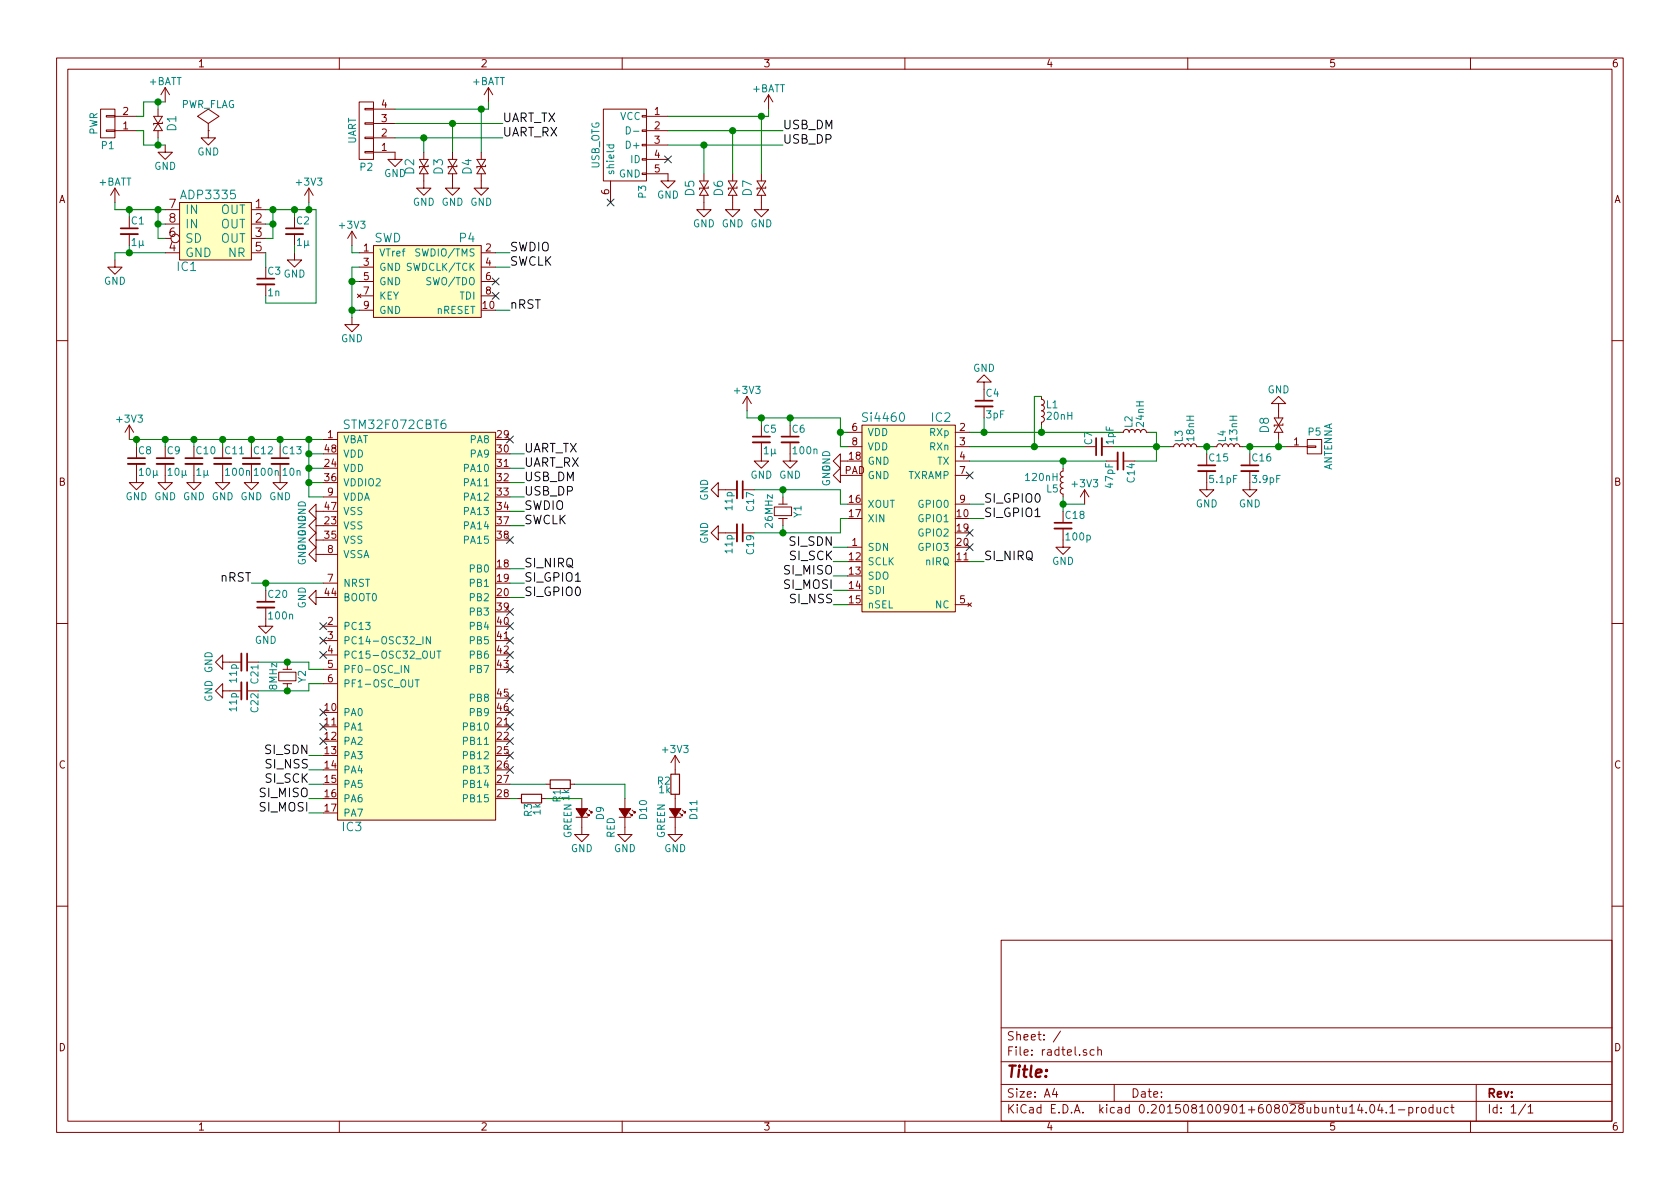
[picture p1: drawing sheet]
EESchema Schematic File Version 2
LIBS:power
LIBS:device
LIBS:transistors
LIBS:conn
LIBS:linear
LIBS:regul
LIBS:74xx
LIBS:cmos4000
LIBS:adc-dac
LIBS:memory
LIBS:xilinx
LIBS:microcontrollers
LIBS:dsp
LIBS:microchip
LIBS:analog_switches
LIBS:motorola
LIBS:texas
LIBS:intel
LIBS:audio
LIBS:interface
LIBS:digital-audio
LIBS:philips
LIBS:display
LIBS:cypress
LIBS:siliconi
LIBS:opto
LIBS:atmel
LIBS:contrib
LIBS:valves
LIBS:adp3335
LIBS:cga0402mlc-12g
LIBS:stm32f072cbt6
LIBS:swd
LIBS:si4460
EELAYER 25 0
EELAYER END
$Descr A4 11693 8268
encoding utf-8
Sheet 1 1
Title ""
Date ""
Rev ""
Comp ""
Comment1 ""
Comment2 ""
Comment3 ""
Comment4 ""
$EndDescr
$Comp
L SWD P4
U 1 1
P 3000 1950
F 0 "P4" H 3250 2250 60  0000 C CNN
F 1 "SWD" H 2700 2250 60  0000 C CNN
F 2 "radtel:FTSH-105-01-F-D-K" H 3350 1750 60  0001 C CNN
F 3 "" H 3350 1750 60  0000 C CNN
	1    3000 1950
	1    0    0    -1  
$EndComp
$Comp
L USB_OTG P3
U 1 1
P 4350 1000
F 0 "P3" H 4675 875 50  0000 C CNN
F 1 "USB_OTG" H 4350 1200 50  0000 C CNN
F 2 "radtel:USB3065" V 4300 900 60  0001 C CNN
F 3 "" V 4300 900 60  0000 C CNN
	1    4350 1000
	0    -1   1    0   
$EndComp
$Comp
L Si4460 IC2
U 1 1
P 5900 3000
F 0 "IC2" H 6550 3100 60  0000 C CNN
F 1 "Si4460" H 6150 3100 60  0000 C CNN
F 2 "radtel:Si4460" H 5900 3000 60  0001 C CNN
F 3 "" H 5900 3000 60  0000 C CNN
	1    5900 3000
	1    0    0    -1  
$EndComp
$Comp
L CONN_01X04 P2
U 1 1
P 2550 900
F 0 "P2" H 2550 1150 50  0000 C CNN
F 1 "UART" V 2650 900 50  0000 C CNN
F 2 "radtel:S04B-PASK-2" H 2550 900 60  0001 C CNN
F 3 "" H 2550 900 60  0000 C CNN
	1    2550 900 
	-1   0    0    1   
$EndComp
$Comp
L CONN_01X02 P1
U 1 1
P 750 850
F 0 "P1" H 750 1000 50  0000 C CNN
F 1 "PWR" V 850 850 50  0000 C CNN
F 2 "radtel:S02B-PASK-2" H 750 850 60  0001 C CNN
F 3 "" H 750 850 60  0000 C CNN
	1    750  850 
	-1   0    0    1   
$EndComp
$Comp
L ADP3335 IC1
U 1 1
P 1500 1550
F 0 "IC1" H 1300 1250 60  0000 C CNN
F 1 "ADP3335" H 1450 1750 60  0000 C CNN
F 2 "radtel:MSOP8" H 1900 1150 60  0001 C CNN
F 3 "" H 1900 1150 60  0000 C CNN
	1    1500 1550
	1    0    0    -1  
$EndComp
$Comp
L Led_Small D9
U 1 1
P 4050 5650
F 0 "D9" H 4000 5775 50  0000 L CNN
F 1 "GREEN" H 3875 5550 50  0000 L CNN
F 2 "radtel:LED0603" V 4050 5650 60  0001 C CNN
F 3 "" V 4050 5650 60  0000 C CNN
	1    4050 5650
	0    1    -1   0   
$EndComp
$Comp
L Led_Small D10
U 1 1
P 4350 5650
F 0 "D10" H 4300 5775 50  0000 L CNN
F 1 "RED" H 4175 5550 50  0000 L CNN
F 2 "radtel:LED0603" V 4350 5650 60  0001 C CNN
F 3 "" V 4350 5650 60  0000 C CNN
	1    4350 5650
	0    1    -1   0   
$EndComp
$Comp
L Led_Small D11
U 1 1
P 4700 5650
F 0 "D11" H 4650 5775 50  0000 L CNN
F 1 "GREEN" H 4525 5550 50  0000 L CNN
F 2 "radtel:LED0603" V 4700 5650 60  0001 C CNN
F 3 "" V 4700 5650 60  0000 C CNN
	1    4700 5650
	0    1    -1   0   
$EndComp
$Comp
L C_Small C8
U 1 1
P 950 3200
F 0 "C8" H 960 3270 50  0000 L CNN
F 1 "10µ" H 960 3120 50  0000 L CNN
F 2 "radtel:C0603" H 950 3200 60  0001 C CNN
F 3 "" H 950 3200 60  0000 C CNN
	1    950  3200
	1    0    0    -1  
$EndComp
$Comp
L C_Small C9
U 1 1
P 1150 3200
F 0 "C9" H 1160 3270 50  0000 L CNN
F 1 "10µ" H 1160 3120 50  0000 L CNN
F 2 "radtel:C0603" H 1150 3200 60  0001 C CNN
F 3 "" H 1150 3200 60  0000 C CNN
	1    1150 3200
	1    0    0    -1  
$EndComp
$Comp
L C_Small C10
U 1 1
P 1350 3200
F 0 "C10" H 1360 3270 50  0000 L CNN
F 1 "1µ" H 1360 3120 50  0000 L CNN
F 2 "radtel:C0603" H 1350 3200 60  0001 C CNN
F 3 "" H 1350 3200 60  0000 C CNN
	1    1350 3200
	1    0    0    -1  
$EndComp
$Comp
L C_Small C11
U 1 1
P 1550 3200
F 0 "C11" H 1560 3270 50  0000 L CNN
F 1 "100n" H 1560 3120 50  0000 L CNN
F 2 "radtel:C0603" H 1550 3200 60  0001 C CNN
F 3 "" H 1550 3200 60  0000 C CNN
	1    1550 3200
	1    0    0    -1  
$EndComp
$Comp
L C_Small C12
U 1 1
P 1750 3200
F 0 "C12" H 1760 3270 50  0000 L CNN
F 1 "100n" H 1760 3120 50  0000 L CNN
F 2 "radtel:C0603" H 1750 3200 60  0001 C CNN
F 3 "" H 1750 3200 60  0000 C CNN
	1    1750 3200
	1    0    0    -1  
$EndComp
$Comp
L C_Small C13
U 1 1
P 1950 3200
F 0 "C13" H 1960 3270 50  0000 L CNN
F 1 "10n" H 1960 3120 50  0000 L CNN
F 2 "radtel:C0603" H 1950 3200 60  0001 C CNN
F 3 "" H 1950 3200 60  0000 C CNN
	1    1950 3200
	1    0    0    -1  
$EndComp
$Comp
L +BATT #PWR01
U 1 1
P 1150 700
F 0 "#PWR01" H 1150 550 50  0001 C CNN
F 1 "+BATT" H 1150 840 50  0000 C CNN
F 2 "" H 1150 700 60  0000 C CNN
F 3 "" H 1150 700 60  0000 C CNN
	1    1150 700 
	1    0    0    -1  
$EndComp
$Comp
L +BATT #PWR02
U 1 1
P 5350 750
F 0 "#PWR02" H 5350 600 50  0001 C CNN
F 1 "+BATT" H 5350 890 50  0000 C CNN
F 2 "" H 5350 750 60  0000 C CNN
F 3 "" H 5350 750 60  0000 C CNN
	1    5350 750 
	1    0    0    -1  
$EndComp
$Comp
L GND #PWR03
U 1 1
P 1150 1000
F 0 "#PWR03" H 1150 750 50  0001 C CNN
F 1 "GND" H 1150 850 50  0000 C CNN
F 2 "" H 1150 1000 60  0000 C CNN
F 3 "" H 1150 1000 60  0000 C CNN
	1    1150 1000
	1    0    0    -1  
$EndComp
$Comp
L +3V3 #PWR04
U 1 1
P 900 3050
F 0 "#PWR04" H 900 2900 50  0001 C CNN
F 1 "+3V3" H 900 3190 50  0000 C CNN
F 2 "" H 900 3050 60  0000 C CNN
F 3 "" H 900 3050 60  0000 C CNN
	1    900  3050
	1    0    0    -1  
$EndComp
$Comp
L CGA0402MLC-12G D3
U 1 1
P 3150 1050
F 0 "D3" H 3250 950 60  0000 C CNN
F 1 "CGA0402MLC-12G" H 3250 1160 60  0001 C CNN
F 2 "radtel:R0603" H 3150 1050 60  0001 C CNN
F 3 "" H 3150 1050 60  0000 C CNN
	1    3150 1050
	0    1    1    0   
$EndComp
$Comp
L CGA0402MLC-12G D4
U 1 1
P 3350 1050
F 0 "D4" H 3450 950 60  0000 C CNN
F 1 "CGA0402MLC-12G" H 3450 1160 60  0001 C CNN
F 2 "radtel:R0603" H 3350 1050 60  0001 C CNN
F 3 "" H 3350 1050 60  0000 C CNN
	1    3350 1050
	0    1    1    0   
$EndComp
$Comp
L CGA0402MLC-12G D1
U 1 1
P 1100 950
F 0 "D1" H 1200 850 60  0000 C CNN
F 1 "CGA0402MLC-12G" H 1200 1060 60  0001 C CNN
F 2 "radtel:R0603" H 1100 950 60  0001 C CNN
F 3 "" H 1100 950 60  0000 C CNN
	1    1100 950 
	0    -1   -1   0   
$EndComp
$Comp
L CGA0402MLC-12G D8
U 1 1
P 8900 2850
F 0 "D8" H 9000 2750 60  0000 C CNN
F 1 "CGA0402MLC-12G" H 9000 2960 60  0001 C CNN
F 2 "radtel:R0603" H 8900 2850 60  0001 C CNN
F 3 "" H 8900 2850 60  0000 C CNN
	1    8900 2850
	0    1    1    0   
$EndComp
$Comp
L CGA0402MLC-12G D6
U 1 1
P 5100 1200
F 0 "D6" H 5200 1100 60  0000 C CNN
F 1 "CGA0402MLC-12G" H 5200 1310 60  0001 C CNN
F 2 "radtel:R0603" H 5100 1200 60  0001 C CNN
F 3 "" H 5100 1200 60  0000 C CNN
	1    5100 1200
	0    1    1    0   
$EndComp
$Comp
L CGA0402MLC-12G D7
U 1 1
P 5300 1200
F 0 "D7" H 5400 1100 60  0000 C CNN
F 1 "CGA0402MLC-12G" H 5400 1310 60  0001 C CNN
F 2 "radtel:R0603" H 5300 1200 60  0001 C CNN
F 3 "" H 5300 1200 60  0000 C CNN
	1    5300 1200
	0    1    1    0   
$EndComp
$Comp
L CGA0402MLC-12G D5
U 1 1
P 4900 1200
F 0 "D5" H 5000 1100 60  0000 C CNN
F 1 "CGA0402MLC-12G" H 5000 1310 60  0001 C CNN
F 2 "radtel:R0603" H 4900 1200 60  0001 C CNN
F 3 "" H 4900 1200 60  0000 C CNN
	1    4900 1200
	0    1    1    0   
$EndComp
$Comp
L Crystal_Small Y2
U 1 1
P 2000 4700
F 0 "Y2" H 2000 4800 50  0000 C CNN
F 1 "8MHz" H 2000 4600 50  0000 C CNN
F 2 "radtel:XTAL50x32" H 2000 4700 60  0001 C CNN
F 3 "" H 2000 4700 60  0000 C CNN
	1    2000 4700
	0    1    1    0   
$EndComp
$Comp
L Crystal_Small Y1
U 1 1
P 5450 3550
F 0 "Y1" H 5450 3650 50  0000 C CNN
F 1 "26MHz" H 5450 3450 50  0000 C CNN
F 2 "radtel:XTAL50x32" H 5450 3550 60  0001 C CNN
F 3 "" H 5450 3550 60  0000 C CNN
	1    5450 3550
	0    1    1    0   
$EndComp
$Comp
L C_Small C1
U 1 1
P 900 1600
F 0 "C1" H 910 1670 50  0000 L CNN
F 1 "1µ" H 910 1520 50  0000 L CNN
F 2 "radtel:C0603" H 900 1600 60  0001 C CNN
F 3 "" H 900 1600 60  0000 C CNN
	1    900  1600
	1    0    0    -1  
$EndComp
$Comp
L +BATT #PWR05
U 1 1
P 800 1400
F 0 "#PWR05" H 800 1250 50  0001 C CNN
F 1 "+BATT" H 800 1540 50  0000 C CNN
F 2 "" H 800 1400 60  0000 C CNN
F 3 "" H 800 1400 60  0000 C CNN
	1    800  1400
	1    0    0    -1  
$EndComp
$Comp
L GND #PWR06
U 1 1
P 800 1800
F 0 "#PWR06" H 800 1550 50  0001 C CNN
F 1 "GND" H 800 1650 50  0000 C CNN
F 2 "" H 800 1800 60  0000 C CNN
F 3 "" H 800 1800 60  0000 C CNN
	1    800  1800
	1    0    0    -1  
$EndComp
$Comp
L +3V3 #PWR07
U 1 1
P 2150 1400
F 0 "#PWR07" H 2150 1250 50  0001 C CNN
F 1 "+3V3" H 2150 1540 50  0000 C CNN
F 2 "" H 2150 1400 60  0000 C CNN
F 3 "" H 2150 1400 60  0000 C CNN
	1    2150 1400
	1    0    0    -1  
$EndComp
$Comp
L C_Small C2
U 1 1
P 2050 1600
F 0 "C2" H 2060 1670 50  0000 L CNN
F 1 "1µ" H 2060 1520 50  0000 L CNN
F 2 "radtel:C0603" H 2050 1600 60  0001 C CNN
F 3 "" H 2050 1600 60  0000 C CNN
	1    2050 1600
	1    0    0    -1  
$EndComp
$Comp
L GND #PWR08
U 1 1
P 2050 1750
F 0 "#PWR08" H 2050 1500 50  0001 C CNN
F 1 "GND" H 2050 1600 50  0000 C CNN
F 2 "" H 2050 1750 60  0000 C CNN
F 3 "" H 2050 1750 60  0000 C CNN
	1    2050 1750
	1    0    0    -1  
$EndComp
$Comp
L C_Small C3
U 1 1
P 1850 1950
F 0 "C3" H 1860 2020 50  0000 L CNN
F 1 "1n" H 1860 1870 50  0000 L CNN
F 2 "radtel:C0603" H 1850 1950 60  0001 C CNN
F 3 "" H 1850 1950 60  0000 C CNN
	1    1850 1950
	1    0    0    -1  
$EndComp
$Comp
L GND #PWR09
U 1 1
P 2750 1050
F 0 "#PWR09" H 2750 800 50  0001 C CNN
F 1 "GND" H 2750 900 50  0000 C CNN
F 2 "" H 2750 1050 60  0000 C CNN
F 3 "" H 2750 1050 60  0000 C CNN
	1    2750 1050
	1    0    0    -1  
$EndComp
$Comp
L +BATT #PWR010
U 1 1
P 3400 700
F 0 "#PWR010" H 3400 550 50  0001 C CNN
F 1 "+BATT" H 3400 840 50  0000 C CNN
F 2 "" H 3400 700 60  0000 C CNN
F 3 "" H 3400 700 60  0000 C CNN
	1    3400 700 
	1    0    0    -1  
$EndComp
$Comp
L CGA0402MLC-12G D2
U 1 1
P 2950 1050
F 0 "D2" H 3050 950 60  0000 C CNN
F 1 "CGA0402MLC-12G" H 3050 1160 60  0001 C CNN
F 2 "radtel:R0603" H 2950 1050 60  0001 C CNN
F 3 "" H 2950 1050 60  0000 C CNN
	1    2950 1050
	0    1    1    0   
$EndComp
$Comp
L GND #PWR011
U 1 1
P 2950 1250
F 0 "#PWR011" H 2950 1000 50  0001 C CNN
F 1 "GND" H 2950 1100 50  0000 C CNN
F 2 "" H 2950 1250 60  0000 C CNN
F 3 "" H 2950 1250 60  0000 C CNN
	1    2950 1250
	1    0    0    -1  
$EndComp
$Comp
L GND #PWR012
U 1 1
P 3150 1250
F 0 "#PWR012" H 3150 1000 50  0001 C CNN
F 1 "GND" H 3150 1100 50  0000 C CNN
F 2 "" H 3150 1250 60  0000 C CNN
F 3 "" H 3150 1250 60  0000 C CNN
	1    3150 1250
	1    0    0    -1  
$EndComp
$Comp
L GND #PWR013
U 1 1
P 3350 1250
F 0 "#PWR013" H 3350 1000 50  0001 C CNN
F 1 "GND" H 3350 1100 50  0000 C CNN
F 2 "" H 3350 1250 60  0000 C CNN
F 3 "" H 3350 1250 60  0000 C CNN
	1    3350 1250
	1    0    0    -1  
$EndComp
Text Label 3500 850  0    60   ~ 0
UART_TX
Text Label 3500 950  0    60   ~ 0
UART_RX
NoConn ~ 4650 1100
NoConn ~ 4250 1400
$Comp
L GND #PWR014
U 1 1
P 4650 1200
F 0 "#PWR014" H 4650 950 50  0001 C CNN
F 1 "GND" H 4650 1050 50  0000 C CNN
F 2 "" H 4650 1200 60  0000 C CNN
F 3 "" H 4650 1200 60  0000 C CNN
	1    4650 1200
	1    0    0    -1  
$EndComp
$Comp
L GND #PWR015
U 1 1
P 4900 1400
F 0 "#PWR015" H 4900 1150 50  0001 C CNN
F 1 "GND" H 4900 1250 50  0000 C CNN
F 2 "" H 4900 1400 60  0000 C CNN
F 3 "" H 4900 1400 60  0000 C CNN
	1    4900 1400
	1    0    0    -1  
$EndComp
$Comp
L GND #PWR016
U 1 1
P 5100 1400
F 0 "#PWR016" H 5100 1150 50  0001 C CNN
F 1 "GND" H 5100 1250 50  0000 C CNN
F 2 "" H 5100 1400 60  0000 C CNN
F 3 "" H 5100 1400 60  0000 C CNN
	1    5100 1400
	1    0    0    -1  
$EndComp
$Comp
L GND #PWR017
U 1 1
P 5300 1400
F 0 "#PWR017" H 5300 1150 50  0001 C CNN
F 1 "GND" H 5300 1250 50  0000 C CNN
F 2 "" H 5300 1400 60  0000 C CNN
F 3 "" H 5300 1400 60  0000 C CNN
	1    5300 1400
	1    0    0    -1  
$EndComp
Text Label 5450 900  0    60   ~ 0
USB_DM
Text Label 5450 1000 0    60   ~ 0
USB_DP
$Comp
L C_Small C21
U 1 1
P 1700 4600
F 0 "C21" H 1710 4670 50  0000 L CNN
F 1 "11p" H 1710 4520 50  0000 L CNN
F 2 "radtel:C0603" H 1700 4600 60  0001 C CNN
F 3 "" H 1700 4600 60  0000 C CNN
	1    1700 4600
	0    1    1    0   
$EndComp
$Comp
L C_Small C22
U 1 1
P 1700 4800
F 0 "C22" H 1710 4870 50  0000 L CNN
F 1 "11p" H 1710 4720 50  0000 L CNN
F 2 "radtel:C0603" H 1700 4800 60  0001 C CNN
F 3 "" H 1700 4800 60  0000 C CNN
	1    1700 4800
	0    1    1    0   
$EndComp
$Comp
L GND #PWR018
U 1 1
P 1600 4600
F 0 "#PWR018" H 1600 4350 50  0001 C CNN
F 1 "GND" H 1600 4450 50  0000 C CNN
F 2 "" H 1600 4600 60  0000 C CNN
F 3 "" H 1600 4600 60  0000 C CNN
	1    1600 4600
	0    1    1    0   
$EndComp
NoConn ~ 2250 4550
NoConn ~ 2250 4450
NoConn ~ 2250 4350
$Comp
L GND #PWR019
U 1 1
P 2250 4150
F 0 "#PWR019" H 2250 3900 50  0001 C CNN
F 1 "GND" H 2250 4000 50  0000 C CNN
F 2 "" H 2250 4150 60  0000 C CNN
F 3 "" H 2250 4150 60  0000 C CNN
	1    2250 4150
	0    1    1    0   
$EndComp
$Comp
L C_Small C20
U 1 1
P 1850 4200
F 0 "C20" H 1860 4270 50  0000 L CNN
F 1 "100n" H 1860 4120 50  0000 L CNN
F 2 "radtel:C0603" H 1850 4200 60  0001 C CNN
F 3 "" H 1850 4200 60  0000 C CNN
	1    1850 4200
	1    0    0    -1  
$EndComp
$Comp
L GND #PWR020
U 1 1
P 1850 4300
F 0 "#PWR020" H 1850 4050 50  0001 C CNN
F 1 "GND" H 1850 4150 50  0000 C CNN
F 2 "" H 1850 4300 60  0000 C CNN
F 3 "" H 1850 4300 60  0000 C CNN
	1    1850 4300
	1    0    0    -1  
$EndComp
$Comp
L R_Small R3
U 1 1
P 3700 5550
F 0 "R3" H 3730 5570 50  0000 L CNN
F 1 "1k" H 3730 5510 50  0000 L CNN
F 2 "radtel:R0603" H 3700 5550 60  0001 C CNN
F 3 "" H 3700 5550 60  0000 C CNN
	1    3700 5550
	0    -1   1    0   
$EndComp
$Comp
L R_Small R1
U 1 1
P 3900 5450
F 0 "R1" H 3930 5470 50  0000 L CNN
F 1 "1k" H 3930 5410 50  0000 L CNN
F 2 "radtel:R0603" H 3900 5450 60  0001 C CNN
F 3 "" H 3900 5450 60  0000 C CNN
	1    3900 5450
	0    -1   1    0   
$EndComp
$Comp
L R_Small R2
U 1 1
P 4700 5450
F 0 "R2" H 4730 5470 50  0000 L CNN
F 1 "1k" H 4730 5410 50  0000 L CNN
F 2 "radtel:R0603" H 4700 5450 60  0001 C CNN
F 3 "" H 4700 5450 60  0000 C CNN
	1    4700 5450
	-1   0    0    -1  
$EndComp
$Comp
L GND #PWR021
U 1 1
P 4350 5750
F 0 "#PWR021" H 4350 5500 50  0001 C CNN
F 1 "GND" H 4350 5600 50  0000 C CNN
F 2 "" H 4350 5750 60  0000 C CNN
F 3 "" H 4350 5750 60  0000 C CNN
	1    4350 5750
	-1   0    0    -1  
$EndComp
$Comp
L GND #PWR022
U 1 1
P 4050 5750
F 0 "#PWR022" H 4050 5500 50  0001 C CNN
F 1 "GND" H 4050 5600 50  0000 C CNN
F 2 "" H 4050 5750 60  0000 C CNN
F 3 "" H 4050 5750 60  0000 C CNN
	1    4050 5750
	-1   0    0    -1  
$EndComp
$Comp
L +3V3 #PWR023
U 1 1
P 4700 5350
F 0 "#PWR023" H 4700 5200 50  0001 C CNN
F 1 "+3V3" H 4700 5490 50  0000 C CNN
F 2 "" H 4700 5350 60  0000 C CNN
F 3 "" H 4700 5350 60  0000 C CNN
	1    4700 5350
	-1   0    0    -1  
$EndComp
$Comp
L GND #PWR024
U 1 1
P 4700 5750
F 0 "#PWR024" H 4700 5500 50  0001 C CNN
F 1 "GND" H 4700 5600 50  0000 C CNN
F 2 "" H 4700 5750 60  0000 C CNN
F 3 "" H 4700 5750 60  0000 C CNN
	1    4700 5750
	-1   0    0    -1  
$EndComp
Text Label 3650 3350 0    60   ~ 0
USB_DM
Text Label 3650 3450 0    60   ~ 0
USB_DP
Text Label 3650 3150 0    60   ~ 0
UART_TX
Text Label 3650 3250 0    60   ~ 0
UART_RX
Text Label 2150 5350 2    60   ~ 0
SI_NSS
Text Label 2150 5450 2    60   ~ 0
SI_SCK
Text Label 2150 5550 2    60   ~ 0
SI_MISO
Text Label 2150 5650 2    60   ~ 0
SI_MOSI
Text Label 5800 4200 2    60   ~ 0
SI_NSS
Text Label 5800 3900 2    60   ~ 0
SI_SCK
Text Label 5800 4000 2    60   ~ 0
SI_MISO
Text Label 5800 4100 2    60   ~ 0
SI_MOSI
Text Label 5800 3800 2    60   ~ 0
SI_SDN
Text Label 2150 5250 2    60   ~ 0
SI_SDN
Text Label 6850 3500 0    60   ~ 0
SI_GPIO0
Text Label 6850 3600 0    60   ~ 0
SI_GPIO1
Text Label 6850 3900 0    60   ~ 0
SI_NIRQ
NoConn ~ 6750 3700
NoConn ~ 6750 3800
Text Label 3650 4150 0    60   ~ 0
SI_GPIO0
Text Label 3650 4050 0    60   ~ 0
SI_GPIO1
Text Label 3650 3950 0    60   ~ 0
SI_NIRQ
Text Label 3650 3550 0    60   ~ 0
SWDIO
Text Label 3650 3650 0    60   ~ 0
SWCLK
Text Label 3550 1750 0    60   ~ 0
SWDIO
Text Label 3550 1850 0    60   ~ 0
SWCLK
NoConn ~ 3450 1950
NoConn ~ 3450 2050
Text Label 1750 4050 2    60   ~ 0
nRST
Text Label 3550 2150 0    60   ~ 0
nRST
$Comp
L +3V3 #PWR025
U 1 1
P 2450 1700
F 0 "#PWR025" H 2450 1550 50  0001 C CNN
F 1 "+3V3" H 2450 1840 50  0000 C CNN
F 2 "" H 2450 1700 60  0000 C CNN
F 3 "" H 2450 1700 60  0000 C CNN
	1    2450 1700
	1    0    0    -1  
$EndComp
$Comp
L GND #PWR026
U 1 1
P 2450 2200
F 0 "#PWR026" H 2450 1950 50  0001 C CNN
F 1 "GND" H 2450 2050 50  0000 C CNN
F 2 "" H 2450 2200 60  0000 C CNN
F 3 "" H 2450 2200 60  0000 C CNN
	1    2450 2200
	1    0    0    -1  
$EndComp
NoConn ~ 3550 3050
NoConn ~ 3550 3750
NoConn ~ 3550 4250
NoConn ~ 3550 4350
NoConn ~ 3550 4450
NoConn ~ 3550 4550
NoConn ~ 3550 4650
NoConn ~ 3550 4850
NoConn ~ 3550 4950
NoConn ~ 3550 5050
NoConn ~ 3550 5150
NoConn ~ 3550 5250
NoConn ~ 3550 5350
$Comp
L C_Small C17
U 1 1
P 5150 3400
F 0 "C17" H 5160 3470 50  0000 L CNN
F 1 "11p" H 5160 3320 50  0000 L CNN
F 2 "radtel:C0603" H 5150 3400 60  0001 C CNN
F 3 "" H 5150 3400 60  0000 C CNN
	1    5150 3400
	0    1    1    0   
$EndComp
$Comp
L C_Small C19
U 1 1
P 5150 3700
F 0 "C19" H 5160 3770 50  0000 L CNN
F 1 "11p" H 5160 3620 50  0000 L CNN
F 2 "radtel:C0603" H 5150 3700 60  0001 C CNN
F 3 "" H 5150 3700 60  0000 C CNN
	1    5150 3700
	0    1    1    0   
$EndComp
$Comp
L C_Small C6
U 1 1
P 5500 3050
F 0 "C6" H 5510 3120 50  0000 L CNN
F 1 "100n" H 5510 2970 50  0000 L CNN
F 2 "radtel:C0603" H 5500 3050 60  0001 C CNN
F 3 "" H 5500 3050 60  0000 C CNN
	1    5500 3050
	1    0    0    -1  
$EndComp
$Comp
L C_Small C5
U 1 1
P 5300 3050
F 0 "C5" H 5310 3120 50  0000 L CNN
F 1 "1µ" H 5310 2970 50  0000 L CNN
F 2 "radtel:C0603" H 5300 3050 60  0001 C CNN
F 3 "" H 5300 3050 60  0000 C CNN
	1    5300 3050
	1    0    0    -1  
$EndComp
$Comp
L GND #PWR027
U 1 1
P 5050 3700
F 0 "#PWR027" H 5050 3450 50  0001 C CNN
F 1 "GND" H 5050 3550 50  0000 C CNN
F 2 "" H 5050 3700 60  0000 C CNN
F 3 "" H 5050 3700 60  0000 C CNN
	1    5050 3700
	0    1    1    0   
$EndComp
$Comp
L GND #PWR028
U 1 1
P 5050 3400
F 0 "#PWR028" H 5050 3150 50  0001 C CNN
F 1 "GND" H 5050 3250 50  0000 C CNN
F 2 "" H 5050 3400 60  0000 C CNN
F 3 "" H 5050 3400 60  0000 C CNN
	1    5050 3400
	0    1    1    0   
$EndComp
$Comp
L GND #PWR029
U 1 1
P 5900 3300
F 0 "#PWR029" H 5900 3050 50  0001 C CNN
F 1 "GND" H 5900 3150 50  0000 C CNN
F 2 "" H 5900 3300 60  0000 C CNN
F 3 "" H 5900 3300 60  0000 C CNN
	1    5900 3300
	0    1    1    0   
$EndComp
$Comp
L GND #PWR030
U 1 1
P 5900 3200
F 0 "#PWR030" H 5900 2950 50  0001 C CNN
F 1 "GND" H 5900 3050 50  0000 C CNN
F 2 "" H 5900 3200 60  0000 C CNN
F 3 "" H 5900 3200 60  0000 C CNN
	1    5900 3200
	0    1    1    0   
$EndComp
$Comp
L GND #PWR031
U 1 1
P 5500 3150
F 0 "#PWR031" H 5500 2900 50  0001 C CNN
F 1 "GND" H 5500 3000 50  0000 C CNN
F 2 "" H 5500 3150 60  0000 C CNN
F 3 "" H 5500 3150 60  0000 C CNN
	1    5500 3150
	1    0    0    -1  
$EndComp
$Comp
L GND #PWR032
U 1 1
P 5300 3150
F 0 "#PWR032" H 5300 2900 50  0001 C CNN
F 1 "GND" H 5300 3000 50  0000 C CNN
F 2 "" H 5300 3150 60  0000 C CNN
F 3 "" H 5300 3150 60  0000 C CNN
	1    5300 3150
	1    0    0    -1  
$EndComp
$Comp
L +3V3 #PWR033
U 1 1
P 5200 2850
F 0 "#PWR033" H 5200 2700 50  0001 C CNN
F 1 "+3V3" H 5200 2990 50  0000 C CNN
F 2 "" H 5200 2850 60  0000 C CNN
F 3 "" H 5200 2850 60  0000 C CNN
	1    5200 2850
	1    0    0    -1  
$EndComp
NoConn ~ 6750 3300
$Comp
L CONN_01X01 P5
U 1 1
P 9150 3100
F 0 "P5" H 9150 3200 50  0000 C CNN
F 1 "ANTENNA" V 9250 3100 50  0000 C CNN
F 2 "radtel:WHIPANT" H 9150 3100 60  0001 C CNN
F 3 "" H 9150 3100 60  0000 C CNN
	1    9150 3100
	1    0    0    -1  
$EndComp
$Comp
L GND #PWR034
U 1 1
P 8900 2850
F 0 "#PWR034" H 8900 2600 50  0001 C CNN
F 1 "GND" H 8900 2700 50  0000 C CNN
F 2 "" H 8900 2850 60  0000 C CNN
F 3 "" H 8900 2850 60  0000 C CNN
	1    8900 2850
	-1   0    0    1   
$EndComp
$Comp
L GND #PWR035
U 1 1
P 1950 3300
F 0 "#PWR035" H 1950 3050 50  0001 C CNN
F 1 "GND" H 1950 3150 50  0000 C CNN
F 2 "" H 1950 3300 60  0000 C CNN
F 3 "" H 1950 3300 60  0000 C CNN
	1    1950 3300
	1    0    0    -1  
$EndComp
$Comp
L GND #PWR036
U 1 1
P 1750 3300
F 0 "#PWR036" H 1750 3050 50  0001 C CNN
F 1 "GND" H 1750 3150 50  0000 C CNN
F 2 "" H 1750 3300 60  0000 C CNN
F 3 "" H 1750 3300 60  0000 C CNN
	1    1750 3300
	1    0    0    -1  
$EndComp
$Comp
L GND #PWR037
U 1 1
P 1550 3300
F 0 "#PWR037" H 1550 3050 50  0001 C CNN
F 1 "GND" H 1550 3150 50  0000 C CNN
F 2 "" H 1550 3300 60  0000 C CNN
F 3 "" H 1550 3300 60  0000 C CNN
	1    1550 3300
	1    0    0    -1  
$EndComp
$Comp
L GND #PWR038
U 1 1
P 1350 3300
F 0 "#PWR038" H 1350 3050 50  0001 C CNN
F 1 "GND" H 1350 3150 50  0000 C CNN
F 2 "" H 1350 3300 60  0000 C CNN
F 3 "" H 1350 3300 60  0000 C CNN
	1    1350 3300
	1    0    0    -1  
$EndComp
$Comp
L GND #PWR039
U 1 1
P 1150 3300
F 0 "#PWR039" H 1150 3050 50  0001 C CNN
F 1 "GND" H 1150 3150 50  0000 C CNN
F 2 "" H 1150 3300 60  0000 C CNN
F 3 "" H 1150 3300 60  0000 C CNN
	1    1150 3300
	1    0    0    -1  
$EndComp
$Comp
L GND #PWR040
U 1 1
P 950 3300
F 0 "#PWR040" H 950 3050 50  0001 C CNN
F 1 "GND" H 950 3150 50  0000 C CNN
F 2 "" H 950 3300 60  0000 C CNN
F 3 "" H 950 3300 60  0000 C CNN
	1    950  3300
	1    0    0    -1  
$EndComp
$Comp
L GND #PWR041
U 1 1
P 2250 3850
F 0 "#PWR041" H 2250 3600 50  0001 C CNN
F 1 "GND" H 2250 3700 50  0000 C CNN
F 2 "" H 2250 3850 60  0000 C CNN
F 3 "" H 2250 3850 60  0000 C CNN
	1    2250 3850
	0    1    1    0   
$EndComp
$Comp
L GND #PWR042
U 1 1
P 2250 3750
F 0 "#PWR042" H 2250 3500 50  0001 C CNN
F 1 "GND" H 2250 3600 50  0000 C CNN
F 2 "" H 2250 3750 60  0000 C CNN
F 3 "" H 2250 3750 60  0000 C CNN
	1    2250 3750
	0    1    1    0   
$EndComp
$Comp
L GND #PWR043
U 1 1
P 2250 3650
F 0 "#PWR043" H 2250 3400 50  0001 C CNN
F 1 "GND" H 2250 3500 50  0000 C CNN
F 2 "" H 2250 3650 60  0000 C CNN
F 3 "" H 2250 3650 60  0000 C CNN
	1    2250 3650
	0    1    1    0   
$EndComp
$Comp
L GND #PWR044
U 1 1
P 2250 3550
F 0 "#PWR044" H 2250 3300 50  0001 C CNN
F 1 "GND" H 2250 3400 50  0000 C CNN
F 2 "" H 2250 3550 60  0000 C CNN
F 3 "" H 2250 3550 60  0000 C CNN
	1    2250 3550
	0    1    1    0   
$EndComp
$Comp
L GND #PWR045
U 1 1
P 1600 4800
F 0 "#PWR045" H 1600 4550 50  0001 C CNN
F 1 "GND" H 1600 4650 50  0000 C CNN
F 2 "" H 1600 4800 60  0000 C CNN
F 3 "" H 1600 4800 60  0000 C CNN
	1    1600 4800
	0    1    1    0   
$EndComp
$Comp
L GND #PWR046
U 1 1
P 1450 900
F 0 "#PWR046" H 1450 650 50  0001 C CNN
F 1 "GND" H 1450 750 50  0000 C CNN
F 2 "" H 1450 900 60  0000 C CNN
F 3 "" H 1450 900 60  0000 C CNN
	1    1450 900 
	1    0    0    -1  
$EndComp
$Comp
L PWR_FLAG #FLG047
U 1 1
P 1450 900
F 0 "#FLG047" H 1450 995 50  0001 C CNN
F 1 "PWR_FLAG" H 1450 1080 50  0000 C CNN
F 2 "" H 1450 900 60  0000 C CNN
F 3 "" H 1450 900 60  0000 C CNN
	1    1450 900 
	1    0    0    -1  
$EndComp
$Comp
L L_Small L5
U 1 1
P 7400 3350
F 0 "L5" H 7430 3390 50  0000 L CNN
F 1 "120nH" H 7430 3310 50  0000 L CNN
F 2 "radtel:L0603" H 7400 3350 60  0001 C CNN
F 3 "" H 7400 3350 60  0000 C CNN
	1    7400 3350
	-1   0    0    1   
$EndComp
$Comp
L C_Small C18
U 1 1
P 7400 3650
F 0 "C18" H 7410 3720 50  0000 L CNN
F 1 "100p" H 7410 3570 50  0000 L CNN
F 2 "radtel:C0603" H 7400 3650 60  0001 C CNN
F 3 "" H 7400 3650 60  0000 C CNN
	1    7400 3650
	1    0    0    -1  
$EndComp
$Comp
L +3V3 #PWR048
U 1 1
P 7550 3500
F 0 "#PWR048" H 7550 3350 50  0001 C CNN
F 1 "+3V3" H 7550 3640 50  0000 C CNN
F 2 "" H 7550 3500 60  0000 C CNN
F 3 "" H 7550 3500 60  0000 C CNN
	1    7550 3500
	1    0    0    -1  
$EndComp
$Comp
L GND #PWR049
U 1 1
P 7400 3750
F 0 "#PWR049" H 7400 3500 50  0001 C CNN
F 1 "GND" H 7400 3600 50  0000 C CNN
F 2 "" H 7400 3750 60  0000 C CNN
F 3 "" H 7400 3750 60  0000 C CNN
	1    7400 3750
	1    0    0    -1  
$EndComp
$Comp
L C_Small C14
U 1 1
P 7800 3200
F 0 "C14" H 7810 3270 50  0000 L CNN
F 1 "47pF" H 7810 3120 50  0000 L CNN
F 2 "radtel:C0603" H 7800 3200 60  0001 C CNN
F 3 "" H 7800 3200 60  0000 C CNN
	1    7800 3200
	0    1    1    0   
$EndComp
$Comp
L L_Small L2
U 1 1
P 7900 3000
F 0 "L2" H 7930 3040 50  0000 L CNN
F 1 "24nH" H 7930 2960 50  0000 L CNN
F 2 "radtel:L0603" H 7900 3000 60  0001 C CNN
F 3 "" H 7900 3000 60  0000 C CNN
	1    7900 3000
	0    -1   -1   0   
$EndComp
Wire Wire Line
	1000 800  950  800 
Wire Wire Line
	1000 700  1000 800 
Wire Wire Line
	1000 700  1150 700 
Wire Wire Line
	950  900  1000 900 
Wire Wire Line
	1000 900  1000 1000
Wire Wire Line
	1000 1000 1150 1000
Wire Wire Line
	1100 950  1100 1000
Connection ~ 1100 1000
Wire Wire Line
	1100 750  1100 700 
Connection ~ 1100 700 
Wire Wire Line
	800  1400 800  1450
Wire Wire Line
	800  1450 1150 1450
Wire Wire Line
	1150 1550 1100 1550
Wire Wire Line
	1100 1450 1100 1650
Connection ~ 1100 1450
Wire Wire Line
	900  1500 900  1450
Connection ~ 900  1450
Wire Wire Line
	800  1800 800  1750
Wire Wire Line
	800  1750 1150 1750
Wire Wire Line
	900  1700 900  1750
Connection ~ 900  1750
Wire Wire Line
	1100 1650 1150 1650
Connection ~ 1100 1550
Wire Wire Line
	1900 1650 1850 1650
Wire Wire Line
	1900 1450 1900 1650
Wire Wire Line
	1850 1450 2200 1450
Wire Wire Line
	1850 1550 1900 1550
Connection ~ 1900 1550
Wire Wire Line
	2150 1450 2150 1400
Connection ~ 1900 1450
Wire Wire Line
	2050 1500 2050 1450
Connection ~ 2050 1450
Wire Wire Line
	2050 1700 2050 1750
Wire Wire Line
	1850 1750 1850 1850
Wire Wire Line
	1850 2050 1850 2100
Wire Wire Line
	1850 2100 2200 2100
Wire Wire Line
	2200 2100 2200 1450
Connection ~ 2150 1450
Wire Wire Line
	2750 950  3500 950 
Wire Wire Line
	2750 850  3500 850 
Wire Wire Line
	3150 850  3150 1050
Wire Wire Line
	2750 750  3400 750 
Wire Wire Line
	3350 750  3350 1050
Wire Wire Line
	2950 950  2950 1050
Connection ~ 2950 950 
Connection ~ 3150 850 
Wire Wire Line
	3400 750  3400 700 
Connection ~ 3350 750 
Wire Wire Line
	4650 1000 5450 1000
Wire Wire Line
	4900 1000 4900 1200
Wire Wire Line
	4650 900  5450 900 
Wire Wire Line
	5100 900  5100 1200
Wire Wire Line
	4650 800  5350 800 
Wire Wire Line
	5300 800  5300 1200
Wire Wire Line
	5350 800  5350 750 
Connection ~ 5300 800 
Connection ~ 4900 1000
Connection ~ 5100 900 
Wire Wire Line
	1800 4600 2150 4600
Wire Wire Line
	1800 4800 2150 4800
Wire Wire Line
	2250 4650 2150 4650
Wire Wire Line
	2150 4650 2150 4600
Connection ~ 2000 4600
Wire Wire Line
	2250 4750 2150 4750
Wire Wire Line
	2150 4750 2150 4800
Connection ~ 2000 4800
Wire Wire Line
	1750 4050 2250 4050
Wire Wire Line
	3550 5550 3600 5550
Wire Wire Line
	3550 5450 3800 5450
Wire Wire Line
	3800 5550 4050 5550
Wire Wire Line
	4000 5450 4350 5450
Wire Wire Line
	4350 5450 4350 5550
Wire Wire Line
	3650 3350 3550 3350
Wire Wire Line
	3650 3450 3550 3450
Wire Wire Line
	3650 3250 3550 3250
Wire Wire Line
	3650 3150 3550 3150
Wire Wire Line
	2150 5650 2250 5650
Wire Wire Line
	2150 5550 2250 5550
Wire Wire Line
	2150 5450 2250 5450
Wire Wire Line
	2150 5350 2250 5350
Wire Wire Line
	5800 4200 5900 4200
Wire Wire Line
	5800 4100 5900 4100
Wire Wire Line
	5800 4000 5900 4000
Wire Wire Line
	5800 3900 5900 3900
Wire Wire Line
	5800 3800 5900 3800
Wire Wire Line
	2150 5250 2250 5250
Wire Wire Line
	6850 3900 6750 3900
Wire Wire Line
	6850 3600 6750 3600
Wire Wire Line
	6850 3500 6750 3500
Wire Wire Line
	3650 3650 3550 3650
Wire Wire Line
	3650 3550 3550 3550
Wire Wire Line
	3550 1850 3450 1850
Wire Wire Line
	3450 1750 3550 1750
Connection ~ 1850 4050
Wire Wire Line
	3550 2150 3450 2150
Wire Wire Line
	2450 1700 2450 1750
Wire Wire Line
	2450 1750 2500 1750
Wire Wire Line
	2450 2150 2500 2150
Wire Wire Line
	2450 1850 2450 2200
Wire Wire Line
	2500 1950 2450 1950
Connection ~ 2450 2150
Wire Wire Line
	2500 1850 2450 1850
Connection ~ 2450 1950
Wire Wire Line
	5900 3600 5850 3600
Wire Wire Line
	5850 3600 5850 3700
Wire Wire Line
	5850 3700 5250 3700
Wire Wire Line
	5250 3400 5850 3400
Wire Wire Line
	5850 3400 5850 3500
Wire Wire Line
	5850 3500 5900 3500
Wire Wire Line
	5450 3450 5450 3400
Connection ~ 5450 3400
Wire Wire Line
	5450 3650 5450 3700
Connection ~ 5450 3700
Wire Wire Line
	5200 2850 5200 2900
Wire Wire Line
	5200 2900 5850 2900
Wire Wire Line
	5850 2900 5850 3100
Wire Wire Line
	5850 3100 5900 3100
Wire Wire Line
	5900 3000 5850 3000
Connection ~ 5850 3000
Wire Wire Line
	5500 2950 5500 2900
Connection ~ 5500 2900
Wire Wire Line
	5300 2950 5300 2900
Connection ~ 5300 2900
Wire Wire Line
	8900 3050 8900 3100
Connection ~ 8900 3100
Wire Wire Line
	900  3050 2250 3050
Wire Wire Line
	2150 3450 2250 3450
Wire Wire Line
	2150 3050 2150 3450
Connection ~ 2150 3050
Wire Wire Line
	2250 3350 2150 3350
Connection ~ 2150 3350
Wire Wire Line
	2150 3250 2250 3250
Connection ~ 2150 3250
Wire Wire Line
	2250 3150 2150 3150
Connection ~ 2150 3150
Wire Wire Line
	950  3100 950  3050
Connection ~ 950  3050
Wire Wire Line
	1150 3100 1150 3050
Connection ~ 1150 3050
Wire Wire Line
	1350 3100 1350 3050
Connection ~ 1350 3050
Wire Wire Line
	1550 3100 1550 3050
Connection ~ 1550 3050
Wire Wire Line
	1750 3100 1750 3050
Connection ~ 1750 3050
Wire Wire Line
	1950 3100 1950 3050
Connection ~ 1950 3050
Wire Wire Line
	1850 4050 1850 4100
Wire Wire Line
	7400 3450 7400 3550
Wire Wire Line
	7400 3500 7550 3500
Connection ~ 7400 3500
Wire Wire Line
	6750 3200 7700 3200
Wire Wire Line
	7400 3200 7400 3250
Connection ~ 7400 3200
$Comp
L C_Small C7
U 1 1
P 7650 3100
F 0 "C7" H 7660 3170 50  0000 L CNN
F 1 "1pF" H 7660 3020 50  0000 L CNN
F 2 "radtel:C0603" H 7650 3100 60  0001 C CNN
F 3 "" H 7650 3100 60  0000 C CNN
	1    7650 3100
	0    -1   -1   0   
$EndComp
$Comp
L C_Small C4
U 1 1
P 6850 2800
F 0 "C4" H 6860 2870 50  0000 L CNN
F 1 "3pF" H 6860 2720 50  0000 L CNN
F 2 "radtel:C0603" H 6850 2800 60  0001 C CNN
F 3 "" H 6850 2800 60  0000 C CNN
	1    6850 2800
	1    0    0    -1  
$EndComp
$Comp
L GND #PWR050
U 1 1
P 6850 2700
F 0 "#PWR050" H 6850 2450 50  0001 C CNN
F 1 "GND" H 6850 2550 50  0000 C CNN
F 2 "" H 6850 2700 60  0000 C CNN
F 3 "" H 6850 2700 60  0000 C CNN
	1    6850 2700
	-1   0    0    1   
$EndComp
$Comp
L L_Small L1
U 1 1
P 7250 2850
F 0 "L1" H 7280 2890 50  0000 L CNN
F 1 "20nH" H 7280 2810 50  0000 L CNN
F 2 "radtel:L0603" H 7250 2850 60  0001 C CNN
F 3 "" H 7250 2850 60  0000 C CNN
	1    7250 2850
	1    0    0    -1  
$EndComp
Wire Wire Line
	6750 3000 7800 3000
Wire Wire Line
	6850 3000 6850 2900
Wire Wire Line
	7250 3000 7250 2950
Connection ~ 6850 3000
Wire Wire Line
	6750 3100 7550 3100
Wire Wire Line
	7750 3100 8150 3100
Wire Wire Line
	8050 3000 8050 3200
Wire Wire Line
	8050 3000 8000 3000
Wire Wire Line
	8050 3200 7900 3200
Connection ~ 8050 3100
Connection ~ 7250 3000
Wire Wire Line
	7250 2750 7200 2750
Wire Wire Line
	7200 2750 7200 3100
Connection ~ 7200 3100
$Comp
L L_Small L3
U 1 1
P 8250 3100
F 0 "L3" H 8280 3140 50  0000 L CNN
F 1 "18nH" H 8280 3060 50  0000 L CNN
F 2 "radtel:L0603" H 8250 3100 60  0001 C CNN
F 3 "" H 8250 3100 60  0000 C CNN
	1    8250 3100
	0    -1   -1   0   
$EndComp
$Comp
L L_Small L4
U 1 1
P 8550 3100
F 0 "L4" H 8580 3140 50  0000 L CNN
F 1 "13nH" H 8580 3060 50  0000 L CNN
F 2 "radtel:L0603" H 8550 3100 60  0001 C CNN
F 3 "" H 8550 3100 60  0000 C CNN
	1    8550 3100
	0    -1   -1   0   
$EndComp
Wire Wire Line
	8650 3100 8950 3100
Wire Wire Line
	8450 3100 8350 3100
$Comp
L C_Small C15
U 1 1
P 8400 3250
F 0 "C15" H 8410 3320 50  0000 L CNN
F 1 "5.1pF" H 8410 3170 50  0000 L CNN
F 2 "radtel:C0603" H 8400 3250 60  0001 C CNN
F 3 "" H 8400 3250 60  0000 C CNN
	1    8400 3250
	1    0    0    -1  
$EndComp
$Comp
L C_Small C16
U 1 1
P 8700 3250
F 0 "C16" H 8710 3320 50  0000 L CNN
F 1 "3.9pF" H 8710 3170 50  0000 L CNN
F 2 "radtel:C0603" H 8700 3250 60  0001 C CNN
F 3 "" H 8700 3250 60  0000 C CNN
	1    8700 3250
	1    0    0    -1  
$EndComp
Wire Wire Line
	8400 3100 8400 3150
Connection ~ 8400 3100
Wire Wire Line
	8700 3100 8700 3150
Connection ~ 8700 3100
$Comp
L GND #PWR051
U 1 1
P 8700 3350
F 0 "#PWR051" H 8700 3100 50  0001 C CNN
F 1 "GND" H 8700 3200 50  0000 C CNN
F 2 "" H 8700 3350 60  0000 C CNN
F 3 "" H 8700 3350 60  0000 C CNN
	1    8700 3350
	1    0    0    -1  
$EndComp
$Comp
L GND #PWR052
U 1 1
P 8400 3350
F 0 "#PWR052" H 8400 3100 50  0001 C CNN
F 1 "GND" H 8400 3200 50  0000 C CNN
F 2 "" H 8400 3350 60  0000 C CNN
F 3 "" H 8400 3350 60  0000 C CNN
	1    8400 3350
	1    0    0    -1  
$EndComp
NoConn ~ 2250 4950
NoConn ~ 2250 5050
NoConn ~ 2250 5150
$Comp
L STM32F072CBT6 IC3
U 1 1
P 2900 4050
F 0 "IC3" H 2450 2350 60  0000 C CNN
F 1 "STM32F072CBT6" H 2750 5150 60  0000 C CNN
F 2 "radtel:LQFP48" H 2850 4050 60  0001 C CNN
F 3 "" H 2850 4050 60  0000 C CNN
	1    2900 4050
	1    0    0    -1  
$EndComp
Wire Wire Line
	3650 4150 3550 4150
Wire Wire Line
	3650 4050 3550 4050
Wire Wire Line
	3650 3950 3550 3950
$EndSCHEMATC
